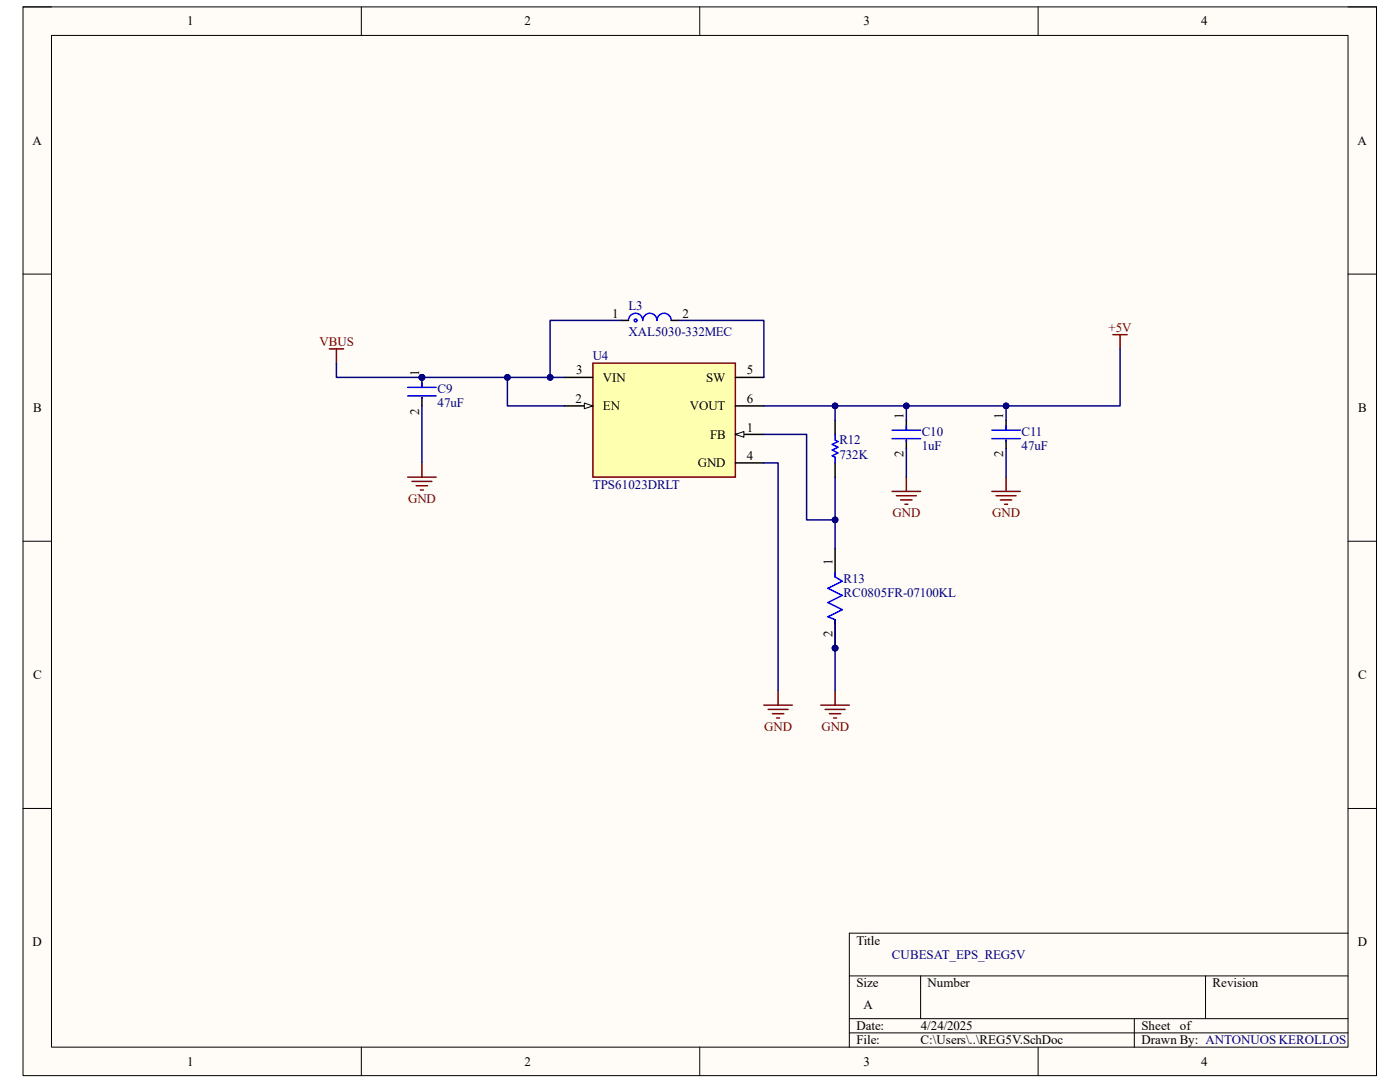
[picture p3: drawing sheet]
<svg xmlns="http://www.w3.org/2000/svg" width="279mm" height="216mm" viewBox="0 0 279 216" stroke-linecap="round" stroke-linejoin="round" font-family="sans-serif">
<path d="M4.6 1.4h270.1v213.2h-270.1z" fill-rule="evenodd" fill="#fffcf8"/>
<path d="M4.6 1.4h270.1v213.2h-270.1z" fill="none" stroke="#000" stroke-width=".2"/>
<path d="M10.3 7.1h258.7v201.8h-258.7z" fill-rule="evenodd" fill="#fffcf8"/>
<g fill="none" stroke="#000" stroke-width=".2">
<path d="M4.6 1.4h5.7M10.3 7.1h258.7v201.8h-258.7zM72.1 1.4v5.7M139.6 1.4v5.7M207.2 1.4v5.7M269 1.4h5.7v5.7M4.6 54.7h5.7M269 54.7h5.7M4.6 108h5.7M269 108h5.7M4.6 161.3h5.7M269 161.3h5.7"/>
<path d="M169.5 194.7h99.5M183.7 194.7v8.6M240.6 194.7v8.6M269 186.2h-99.5v22.7M72.1 208.9v5.7M139.6 208.9v5.7M169.5 203.3h99.5M169.5 206.1h99.5M207.2 208.9v5.7M226.4 203.3v5.6M274.7 208.9v5.7"/>
</g>
<path d="M118.3 72.5h28.5v22.7h-28.5z" fill-rule="evenodd" fill="#ffffb0"/>
<path d="M118.3 72.5h28.5v22.7h-28.5z" fill="none" stroke="#800000" stroke-width=".3"/>
<path d="M112.6 75.3h5.7M112.6 81h5.7" fill="none" stroke="#000" stroke-width=".3"/>
<path d="M116.6 80.4l1.7 .6-1.7 .6z" fill="#f8fcff"/>
<path d="M116.6 80.4l1.7 .6-1.7 .6z" fill="none" stroke="#000" stroke-width=".2"/>
<path d="M146.8 86.7h5.6" fill="none" stroke="#000" stroke-width=".3"/>
<path d="M146.8 86.7l1.7-.6v1.1z" fill="#f8fcff"/>
<path d="M146.8 86.7l1.7-.6v1.1z" fill="none" stroke="#000" stroke-width=".2"/>
<path d="M146.8 75.3h5.6M146.8 81h5.6M146.8 92.4h5.6M180.9 83.8v2M180.9 87.8v1.7" fill="none" stroke="#000" stroke-width=".3"/>
<path d="M178 85.8h5.7M178 87.5h5.7M180.9 85v.8M180.9 87.8v.3" fill="none" stroke="#00f" stroke-width=".3"/>
<circle cx="84.2" cy="75.3" r=".57" fill="#000080"/>
<circle cx="84.2" cy="75.3" r=".57" fill="none" stroke="#000080" stroke-width=".2"/>
<path d="M84.2 75.3v2" fill="none" stroke="#000" stroke-width=".3"/>
<circle cx="84.2" cy="75.3" r=".57" fill="#000080"/>
<circle cx="84.2" cy="75.3" r=".57" fill="none" stroke="#000080" stroke-width=".2"/>
<path d="M84.2 79.3v1.7M124 63.9h1.4M134 63.9h1.4M166.7 83.8v2.9M166.7 92.4v2.8M200.8 83.8v2M200.8 87.8v1.7" fill="none" stroke="#000" stroke-width=".3"/>
<g fill="none" stroke="#00f" stroke-width=".3">
<path d="M81.4 77.3h5.6M81.4 79h5.6M84.2 76.4v.9M84.2 79.3v.3M125.4 63.9a1.42 1.42 0 0 1 1.4-1.4 1.42 1.42 0 0 1 1.5 1.4 1.42 1.42 0 0 1 1.4-1.4 1.42 1.42 0 0 1 1.4 1.4 1.42 1.42 0 0 1 1.4-1.4 1.42 1.42 0 0 1 1.5 1.4M166.7 86.7v1.1l.5 .3-1.1 .6 1.1 .5-1.1 .6 1.1 .6-1.1 .5 .6 .3v1.2M197.9 85.8h5.7M197.9 87.5h5.7M200.8 85v.8M200.8 87.8v.3"/>
<circle cx="126.9" cy="63.9" r=".28"/>
</g>
<g fill="none" stroke="#800000" stroke-width=".3">
<path d="M65.7 69.6h2.9M67.1 69.6v2.9M222.1 66.8h2.8M223.5 66.8v2.8M81.4 95.2h5.6M82.2 96.1h4M83.1 96.9h2.2M83.9 97.8h.6M84.2 92.4v2.8M178 98.1h5.7M178.9 98.9h4M179.7 99.8h2.3"/>
<path d="M180.9 95.2v2.9M197.9 98.1h5.7M198.8 98.9h4M199.6 99.8h2.3M200.8 95.2v2.9M180.6 100.6h.6M200.5 100.6h.6M155.3 137.9v2.8M166.7 137.9v2.8M152.4 140.7h5.7M153.3 141.6h4M154.1 142.4h2.3"/>
<path d="M155 143.3h.6M163.8 140.7h5.7M164.7 141.6h4M165.5 142.4h2.3M166.4 143.3h.5"/>
</g>
<circle cx="166.7" cy="129.3" r=".57" fill="#000080"/>
<circle cx="166.7" cy="129.3" r=".57" fill="none" stroke="#000080" stroke-width=".2"/>
<path d="M166.7 109.4v5.7M166.7 123.6v5.7" fill="none" stroke="#000" stroke-width=".3"/>
<circle cx="166.7" cy="129.3" r=".57" fill="#000080"/>
<circle cx="166.7" cy="129.3" r=".57" fill="none" stroke="#000080" stroke-width=".2"/>
<path d="M166.7 114.3v.8l1.4 .9-2.9 1.4 2.9 1.4-2.9 1.4 2.9 1.5-2.9 1.4 1.5 .5v.9" fill="none" stroke="#00f" stroke-width=".3"/>
<path d="M84.2 75.3h28.4" fill="none" stroke="#000080" stroke-width=".3"/>
<circle cx="109.8" cy="75.3" r=".57" fill="#000080"/>
<circle cx="109.8" cy="75.3" r=".57" fill="none" stroke="#000080" stroke-width=".2"/>
<circle cx="101.3" cy="75.3" r=".57" fill="#000080"/>
<circle cx="101.3" cy="75.3" r=".57" fill="none" stroke="#000080" stroke-width=".2"/>
<circle cx="84.2" cy="75.3" r=".57" fill="#000080"/>
<circle cx="84.2" cy="75.3" r=".57" fill="none" stroke="#000080" stroke-width=".2"/>
<path d="M67.1 72.5v2.8h17.1" fill="none" stroke="#000080" stroke-width=".3"/>
<circle cx="84.2" cy="75.3" r=".57" fill="#000080"/>
<circle cx="84.2" cy="75.3" r=".57" fill="none" stroke="#000080" stroke-width=".2"/>
<path d="M152.4 81h28.5v2.8" fill="none" stroke="#000080" stroke-width=".3"/>
<circle cx="166.7" cy="81" r=".57" fill="#000080"/>
<circle cx="166.7" cy="81" r=".57" fill="none" stroke="#000080" stroke-width=".2"/>
<circle cx="180.9" cy="81" r=".57" fill="#000080"/>
<circle cx="180.9" cy="81" r=".57" fill="none" stroke="#000080" stroke-width=".2"/>
<path d="M180.9 81h19.9v2.8" fill="none" stroke="#000080" stroke-width=".3"/>
<circle cx="180.9" cy="81" r=".57" fill="#000080"/>
<circle cx="180.9" cy="81" r=".57" fill="none" stroke="#000080" stroke-width=".2"/>
<circle cx="200.8" cy="81" r=".57" fill="#000080"/>
<circle cx="200.8" cy="81" r=".57" fill="none" stroke="#000080" stroke-width=".2"/>
<path d="M84.2 81v11.4M180.9 89.5v5.7M200.8 89.5v5.7M166.7 103.7v5.7" fill="none" stroke="#000080" stroke-width=".3"/>
<circle cx="166.7" cy="103.7" r=".57" fill="#000080"/>
<circle cx="166.7" cy="103.7" r=".57" fill="none" stroke="#000080" stroke-width=".2"/>
<path d="M124 63.9h-14.2v11.4M152.4 92.4h2.9v45.5" fill="none" stroke="#000080" stroke-width=".3"/>
<circle cx="109.8" cy="75.3" r=".57" fill="#000080"/>
<circle cx="109.8" cy="75.3" r=".57" fill="none" stroke="#000080" stroke-width=".2"/>
<path d="M135.4 63.9h17v11.4M223.5 69.6v11.4h-22.7" fill="none" stroke="#000080" stroke-width=".3"/>
<circle cx="200.8" cy="81" r=".57" fill="#000080"/>
<circle cx="200.8" cy="81" r=".57" fill="none" stroke="#000080" stroke-width=".2"/>
<path d="M166.7 123.6v14.3" fill="none" stroke="#000080" stroke-width=".3"/>
<circle cx="166.7" cy="129.3" r=".57" fill="#000080"/>
<circle cx="166.7" cy="129.3" r=".57" fill="none" stroke="#000080" stroke-width=".2"/>
<path d="M152.4 86.7h8.6v17h5.7v-8.5" fill="none" stroke="#000080" stroke-width=".3"/>
<circle cx="166.7" cy="103.7" r=".57" fill="#000080"/>
<circle cx="166.7" cy="103.7" r=".57" fill="none" stroke="#000080" stroke-width=".2"/>
<path d="M166.7 81v2.8" fill="none" stroke="#000080" stroke-width=".3"/>
<circle cx="166.7" cy="81" r=".57" fill="#000080"/>
<circle cx="166.7" cy="81" r=".57" fill="none" stroke="#000080" stroke-width=".2"/>
<path d="M101.3 75.3v5.7h11.3" fill="none" stroke="#000080" stroke-width=".3"/>
<circle cx="101.3" cy="75.3" r=".57" fill="#000080"/>
<circle cx="101.3" cy="75.3" r=".57" fill="none" stroke="#000080" stroke-width=".2"/>
<g font-size="2.6">
<text x="37.4" y="5.1">1</text>
<text x="104.7" y="5.1">2</text>
<text x="172.3" y="5.1">3</text>
<text x="239.7" y="5.1">4</text>
<text x="6.5" y="28.9">A</text>
<text x="270.9" y="28.9">A</text>
<text x="122.2" y="63.4">1</text>
<text x="136.2" y="63.4">2</text>
<text x="83.7" y="75" transform="rotate(-90 83.7 75)">1</text>
<text x="115" y="74.7">3</text>
<text x="120.3" y="76.2">VIN</text>
<text x="140.9" y="76.2">SW</text>
<text x="149" y="74.7">5</text>
<text x="6.6" y="82.2">B</text>
<text x="83.7" y="82.7" transform="rotate(-90 83.7 82.7)">2</text>
<text x="114.9" y="80.4">2</text>
<text x="120.3" y="81.8">EN</text>
<text x="137.7" y="81.8">VOUT</text>
<text x="149" y="80.4">6</text>
<text x="180.3" y="83.6" transform="rotate(-90 180.3 83.6)">1</text>
<text x="200.2" y="83.6" transform="rotate(-90 200.2 83.6)">1</text>
<text x="271.1" y="82.2">B</text>
<text x="141.7" y="87.5">FB</text>
<text x="149" y="86.1">1</text>
<text x="139.3" y="93.2">GND</text>
<text x="149" y="91.8">4</text>
<text x="180.3" y="91.3" transform="rotate(-90 180.3 91.3)">2</text>
<text x="200.2" y="91.3" transform="rotate(-90 200.2 91.3)">2</text>
<text x="166.1" y="112.8" transform="rotate(-90 166.1 112.8)">1</text>
<text x="166.1" y="127.1" transform="rotate(-90 166.1 127.1)">2</text>
<text x="6.6" y="135.5">C</text>
<text x="271.1" y="135.5">C</text>
<text x="6.5" y="188.8">D</text>
<text x="170.9" y="188.5">Title</text>
<text x="271" y="188.8">D</text>
<text x="170.9" y="197">Size</text>
<text x="185.1" y="197">Number</text>
<text x="242" y="197">Revision</text>
<text x="172.3" y="201.3">A</text>
<text x="170.9" y="205.5">Date:</text>
<text x="170.9" y="208.4">File:</text>
<text x="183.7" y="208.4">C:\Users\..\REG5V.SchDoc</text>
<text x="183.7" y="205.5">4/24/2025</text>
<text x="227.8" y="205.5">Sheet</text>
<text x="227.8" y="208.4">Drawn By: ANTONUOS KEROLLOS</text>
<text x="235.5" y="205.5">of</text>
<text x="37.4" y="212.6">1</text>
<text x="104.7" y="212.6">2</text>
<text x="172.3" y="212.6">3</text>
<text x="239.7" y="212.6">4</text>
</g>
<g font-size="2.6" fill="#000080">
<text x="125.4" y="61.9">L3</text>
<text x="118.3" y="71.9">U4</text>
<text x="125.4" y="67.1">XAL5030-332MEC</text>
<text x="87.3" y="78.4">C9</text>
<text x="87.3" y="81.3">47uF</text>
<text x="167.5" y="88.7">R12</text>
<text x="184" y="87">C10</text>
<text x="184" y="89.8">1uF</text>
<text x="203.9" y="87">C11</text>
<text x="203.9" y="89.8">47uF</text>
<text x="167.5" y="91.5">732K</text>
<text x="118.3" y="97.5">TPS61023DRLT</text>
<text x="168.4" y="116.2">R13</text>
<text x="168.4" y="119.1">RC0805FR-07100KL</text>
<text x="178" y="191.3">CUBESAT_EPS_REG5V</text>
</g>
<g font-size="2.6" fill="#800000">
<text x="63.8" y="69">VBUS</text>
<text x="221.2" y="66.2">+5V</text>
<text x="81.4" y="100.3">GND</text>
<text x="178.1" y="103.2">GND</text>
<text x="198" y="103.2">GND</text>
<text x="152.5" y="145.8">GND</text>
<text x="163.9" y="145.8">GND</text>
</g>
</svg>
